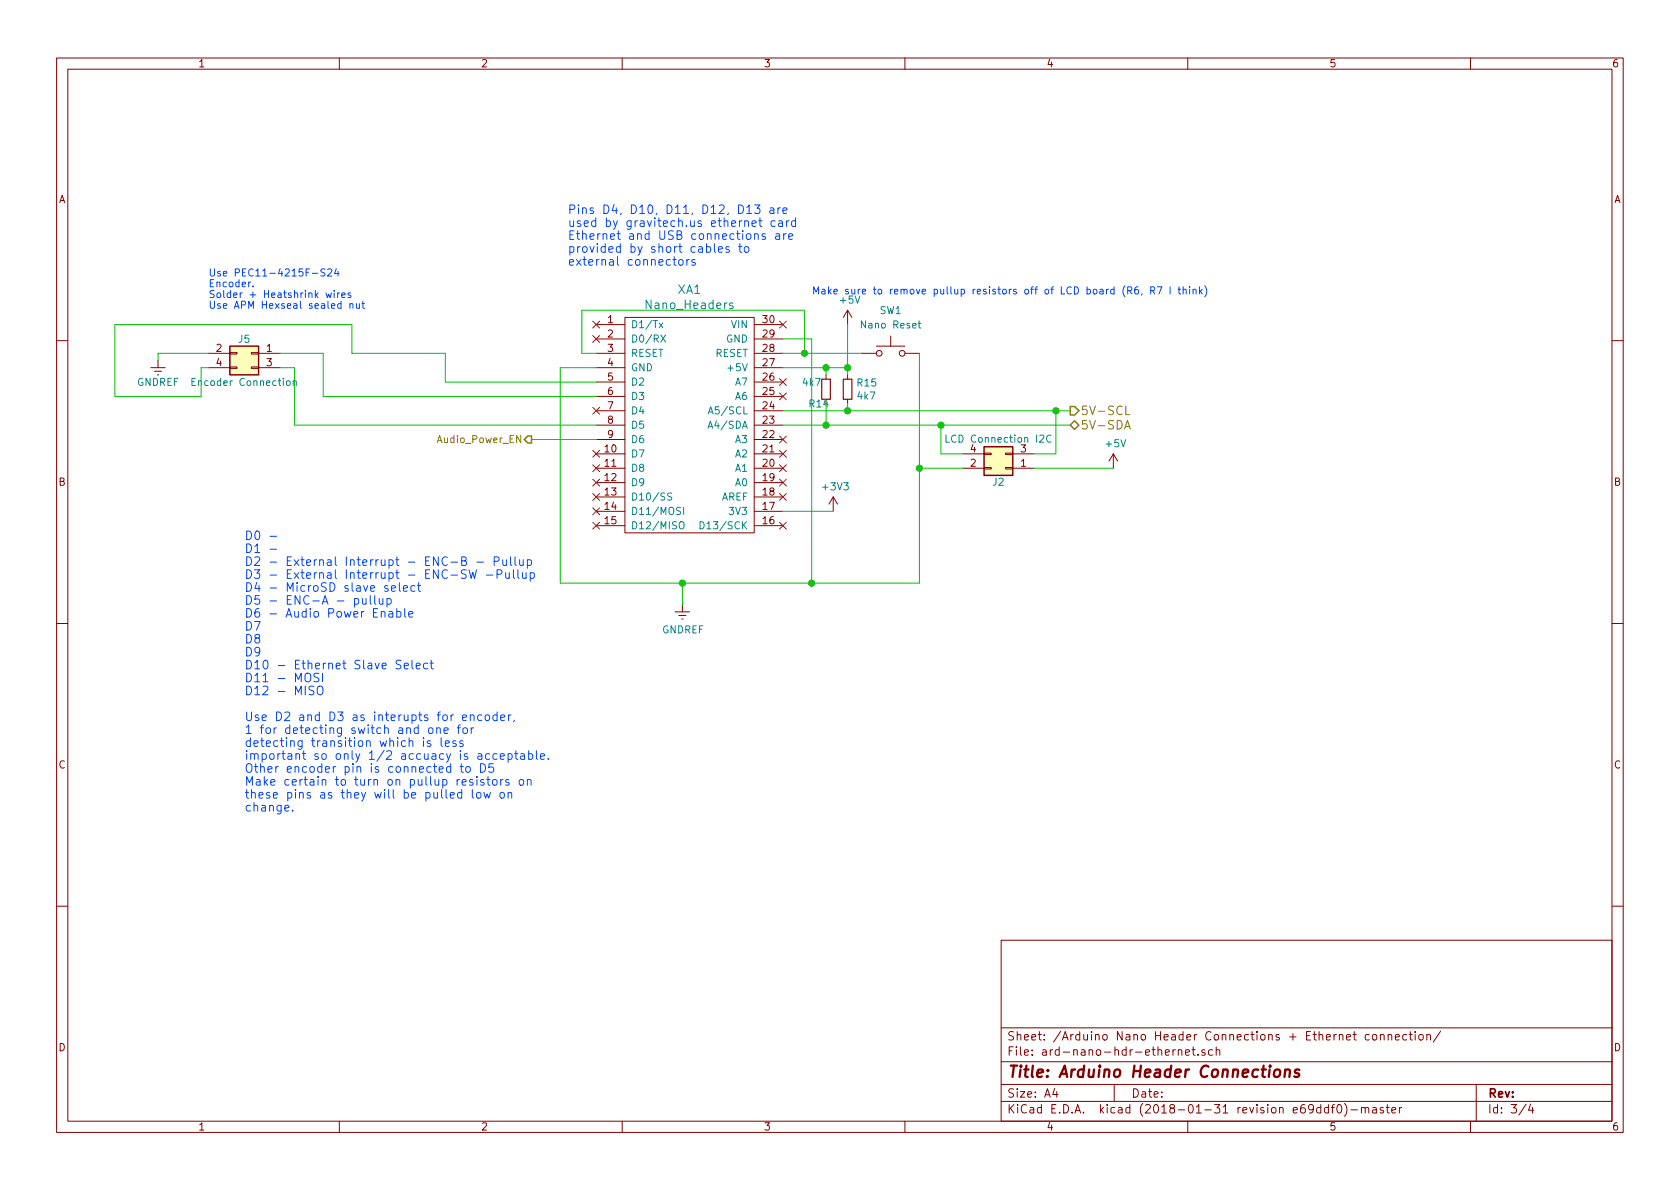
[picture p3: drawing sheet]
EESchema Schematic File Version 4
LIBS:portable-line-mixer-cache
EELAYER 26 0
EELAYER END
$Descr A4 11693 8268
encoding utf-8
Sheet 3 4
Title "Arduino Header Connections"
Date ""
Rev ""
Comp ""
Comment1 ""
Comment2 ""
Comment3 ""
Comment4 ""
$EndDescr
$Comp
L SW-Arduino:Nano_Headers XA1
U 1 1
P 4800 2950
F 0 "XA1" H 4800 3897 60  0000 C CNN
F 1 "Nano_Headers" H 4800 3791 60  0000 C CNN
F 2 "SW-Arduino:Nano-Header-Ethernet-4NANO" H 4550 3500 60  0001 C CNN
F 3 "https://www.arduino.cc/en/uploads/Main/Arduino_Nano-Rev3.2-SCH.pdf" H 4700 4650 60  0001 C CNN
F 4 "Arduino" H 4500 4250 60  0001 C CNN "Manufacturer"
F 5 "Arduino Nano Headers" H 4600 4350 60  0001 C CNN "Description"
F 6 "0.00@0" H 4650 4500 60  0001 C CNN "Pricing"
F 7 "ARD-NANO30NP" H 4800 3997 50  0001 C CNN "Manufacturer Part Number"
	1    4800 2950
	1    0    0    -1  
$EndComp
$Comp
L power:+5V #PWR027
U 1 1
P 5900 2250
F 0 "#PWR027" H 5900 2100 50  0001 C CNN
F 1 "+5V" H 5915 2423 50  0000 C CNN
F 2 "" H 5900 2250 50  0001 C CNN
F 3 "" H 5900 2250 50  0001 C CNN
	1    5900 2250
	1    0    0    -1  
$EndComp
$Comp
L power:GNDREF #PWR032
U 1 1
P 4750 4200
F 0 "#PWR032" H 4750 3950 50  0001 C CNN
F 1 "GNDREF" H 4755 4027 50  0000 C CNN
F 2 "" H 4750 4200 50  0001 C CNN
F 3 "" H 4750 4200 50  0001 C CNN
	1    4750 4200
	1    0    0    -1  
$EndComp
$Comp
L power:+3.3V #PWR031
U 1 1
P 5800 3550
F 0 "#PWR031" H 5800 3400 50  0001 C CNN
F 1 "+3V3" H 5815 3723 50  0000 C CNN
F 2 "" H 5800 3550 50  0001 C CNN
F 3 "" H 5800 3550 50  0001 C CNN
	1    5800 3550
	1    0    0    -1  
$EndComp
Text Notes 3950 1850 0    60   ~ 0
Pins D4, D10, D11, D12, D13 are \nused by gravitech.us ethernet card\nEthernet and USB connections are \nprovided by short cables to \nexternal connectors
Text HLabel 7450 2950 2    60   BiDi ~ 0
5V-SDA
Text HLabel 7450 2850 2    60   Output ~ 0
5V-SCL
Text Label 5750 2450 0    60   ~ 0
Nano_RST
Wire Wire Line
	5450 2550 5750 2550
Wire Wire Line
	5900 2550 5900 2250
Wire Wire Line
	5650 4050 5650 2350
Wire Wire Line
	5650 2350 5450 2350
Wire Wire Line
	4150 2550 3900 2550
Wire Wire Line
	3900 4050 4750 4050
Wire Wire Line
	4750 4050 4750 4200
Wire Wire Line
	5450 2850 5900 2850
Wire Wire Line
	5450 2950 5750 2950
Wire Wire Line
	5450 2450 5600 2450
Wire Wire Line
	5600 2450 5600 2150
Wire Wire Line
	5600 2150 4050 2150
Wire Wire Line
	4050 2150 4050 2450
Wire Wire Line
	4050 2450 4150 2450
Wire Wire Line
	5450 3550 5800 3550
Connection ~ 4750 4050
Connection ~ 5600 2450
Connection ~ 5650 4050
NoConn ~ 5450 2650
NoConn ~ 5450 2750
NoConn ~ 5450 3050
NoConn ~ 5450 3150
NoConn ~ 5450 3250
NoConn ~ 5450 3350
NoConn ~ 5450 3450
NoConn ~ 5450 3650
NoConn ~ 4150 3650
NoConn ~ 4150 3550
NoConn ~ 4150 3450
NoConn ~ 4150 2850
NoConn ~ 4150 3150
NoConn ~ 4150 3250
NoConn ~ 4150 3350
NoConn ~ 4150 2250
NoConn ~ 4150 2350
NoConn ~ 5450 2250
Wire Wire Line
	4750 4050 5650 4050
Wire Wire Line
	5600 2450 6000 2450
Wire Wire Line
	5650 4050 6400 4050
Wire Wire Line
	6400 2450 6400 3250
Text Notes 1700 5650 0    60   ~ 0
D0 -\nD1 -\nD2 - External Interrupt - ENC-B - Pullup\nD3 - External Interrupt - ENC-SW -Pullup\nD4 - MicroSD slave select\nD5 - ENC-A - pullup\nD6 - Audio Power Enable\nD7\nD8\nD9\nD10 - Ethernet Slave Select\nD11 - MOSI\nD12 - MISO\n\nUse D2 and D3 as interupts for encoder,\n1 for detecting switch and one for\ndetecting transition which is less \nimportant so only 1/2 accuacy is acceptable.\nOther encoder pin is connected to D5\nMake certain to turn on pullup resistors on\nthese pins as they will be pulled low on\nchange.
Wire Wire Line
	2050 2950 2050 2550
$Comp
L power:GNDREF #PWR028
U 1 1
P 1100 2500
F 0 "#PWR028" H 1100 2250 50  0001 C CNN
F 1 "GNDREF" H 1100 2350 50  0000 C CNN
F 2 "" H 1100 2500 50  0000 C CNN
F 3 "" H 1100 2500 50  0000 C CNN
	1    1100 2500
	-1   0    0    -1  
$EndComp
Wire Wire Line
	1100 2450 1100 2500
Text Label 2750 2750 2    60   ~ 0
ENC-1
Text Label 2350 2950 2    60   ~ 0
ENC-A
Text Label 3000 2450 2    60   ~ 0
ENC-B
$Comp
L Device:R_Small R14
U 1 1
P 5750 2700
F 0 "R14" H 5700 2600 50  0000 C CNN
F 1 "4k7" H 5650 2750 50  0000 C CNN
F 2 "Resistor_SMD:R_0603_1608Metric_Pad0.84x1.00mm_HandSolder" V 5680 2700 50  0001 C CNN
F 3 "" H 5750 2700 50  0000 C CNN
	1    5750 2700
	1    0    0    -1  
$EndComp
$Comp
L Device:R_Small R15
U 1 1
P 5900 2700
F 0 "R15" H 5959 2746 50  0000 L CNN
F 1 "4k7" H 5959 2655 50  0000 L CNN
F 2 "Resistor_SMD:R_0603_1608Metric_Pad0.84x1.00mm_HandSolder" V 5830 2700 50  0001 C CNN
F 3 "" H 5900 2700 50  0000 C CNN
	1    5900 2700
	1    0    0    -1  
$EndComp
Text HLabel 3700 3050 0    50   Output ~ 0
Audio_Power_EN
Wire Wire Line
	3900 2550 3900 4050
Text Notes 5650 2050 0    50   ~ 0
Make sure to remove pullup resistors off of LCD board (R6, R7 I think)
Wire Wire Line
	3100 2450 3100 2650
Wire Wire Line
	3100 2650 4150 2650
Wire Wire Line
	2050 2950 4150 2950
Wire Wire Line
	3700 3050 4150 3050
Wire Wire Line
	5750 2800 5750 2950
Connection ~ 5750 2950
Wire Wire Line
	5750 2950 6550 2950
Wire Wire Line
	5900 2800 5900 2850
Connection ~ 5900 2850
Wire Wire Line
	5750 2600 5750 2550
Connection ~ 5750 2550
Wire Wire Line
	5750 2550 5900 2550
Wire Wire Line
	5900 2600 5900 2550
Connection ~ 5900 2550
$Comp
L Connector_Generic:Conn_02x02_Odd_Even J2
U 1 1
P 7000 3250
F 0 "J2" H 7050 3350 50  0000 C CNN
F 1 "LCD Connection I2C" H 7050 3050 50  0000 C CNN
F 2 "SW-Hirose:DF11-4DP-2DSA" H 7000 3250 50  0001 C CNN
F 3 "~" H 7000 3250 50  0001 C CNN
	1    7000 3250
	-1   0    0    1   
$EndComp
Wire Wire Line
	6550 2950 6550 3150
Wire Wire Line
	6550 3150 6700 3150
Connection ~ 6550 2950
Wire Wire Line
	6550 2950 7450 2950
$Comp
L power:+5V #PWR030
U 1 1
P 7750 3250
F 0 "#PWR030" H 7750 3100 50  0001 C CNN
F 1 "+5V" H 7765 3423 50  0000 C CNN
F 2 "" H 7750 3250 50  0001 C CNN
F 3 "" H 7750 3250 50  0001 C CNN
	1    7750 3250
	1    0    0    -1  
$EndComp
Wire Wire Line
	7200 3250 7750 3250
$Comp
L Connector_Generic:Conn_02x02_Odd_Even J5
U 1 1
P 1750 2450
F 0 "J5" H 1800 2550 50  0000 C CNN
F 1 "Encoder Connection" H 1800 2250 50  0000 C CNN
F 2 "SW-Hirose:DF11-4DP-2DSA" H 1750 2450 50  0001 C CNN
F 3 "~" H 1750 2450 50  0001 C CNN
	1    1750 2450
	-1   0    0    -1  
$EndComp
Wire Wire Line
	1400 2550 1450 2550
Wire Wire Line
	1950 2550 2050 2550
Text Notes 1450 2150 0    50   ~ 0
Use PEC11-4215F-S24\nEncoder.\nSolder + Heatshrink wires\nUse APM Hexseal sealed nut
Wire Wire Line
	3100 2450 2450 2450
Wire Wire Line
	2450 2450 2450 2250
Wire Wire Line
	2450 2250 800  2250
Wire Wire Line
	800  2250 800  2750
Wire Wire Line
	2250 2750 2250 2450
Wire Wire Line
	2250 2450 1950 2450
Wire Wire Line
	2250 2750 4150 2750
Wire Wire Line
	1400 2750 1400 2550
Wire Wire Line
	800  2750 1400 2750
Wire Wire Line
	7350 2850 7350 3150
Wire Wire Line
	7350 3150 7200 3150
Connection ~ 7350 2850
Wire Wire Line
	7350 2850 7450 2850
Wire Wire Line
	5900 2850 7350 2850
Wire Wire Line
	6400 3250 6700 3250
Connection ~ 6400 3250
Wire Wire Line
	6400 3250 6400 4050
Wire Wire Line
	1100 2450 1450 2450
$Comp
L SW-gElectroMech:SPST_MOM SW1
U 1 1
P 6200 2450
F 0 "SW1" H 6200 2750 50  0000 C CNN
F 1 "Nano Reset" H 6200 2650 50  0000 C CNN
F 2 "SW-Eswitch:TL1105" H 6200 2650 50  0001 C CNN
F 3 "" H 6200 2650 50  0001 C CNN
F 4 "0.00@0" H 6200 2450 50  0001 C CNN "Pricing"
	1    6200 2450
	1    0    0    -1  
$EndComp
$EndSCHEMATC
